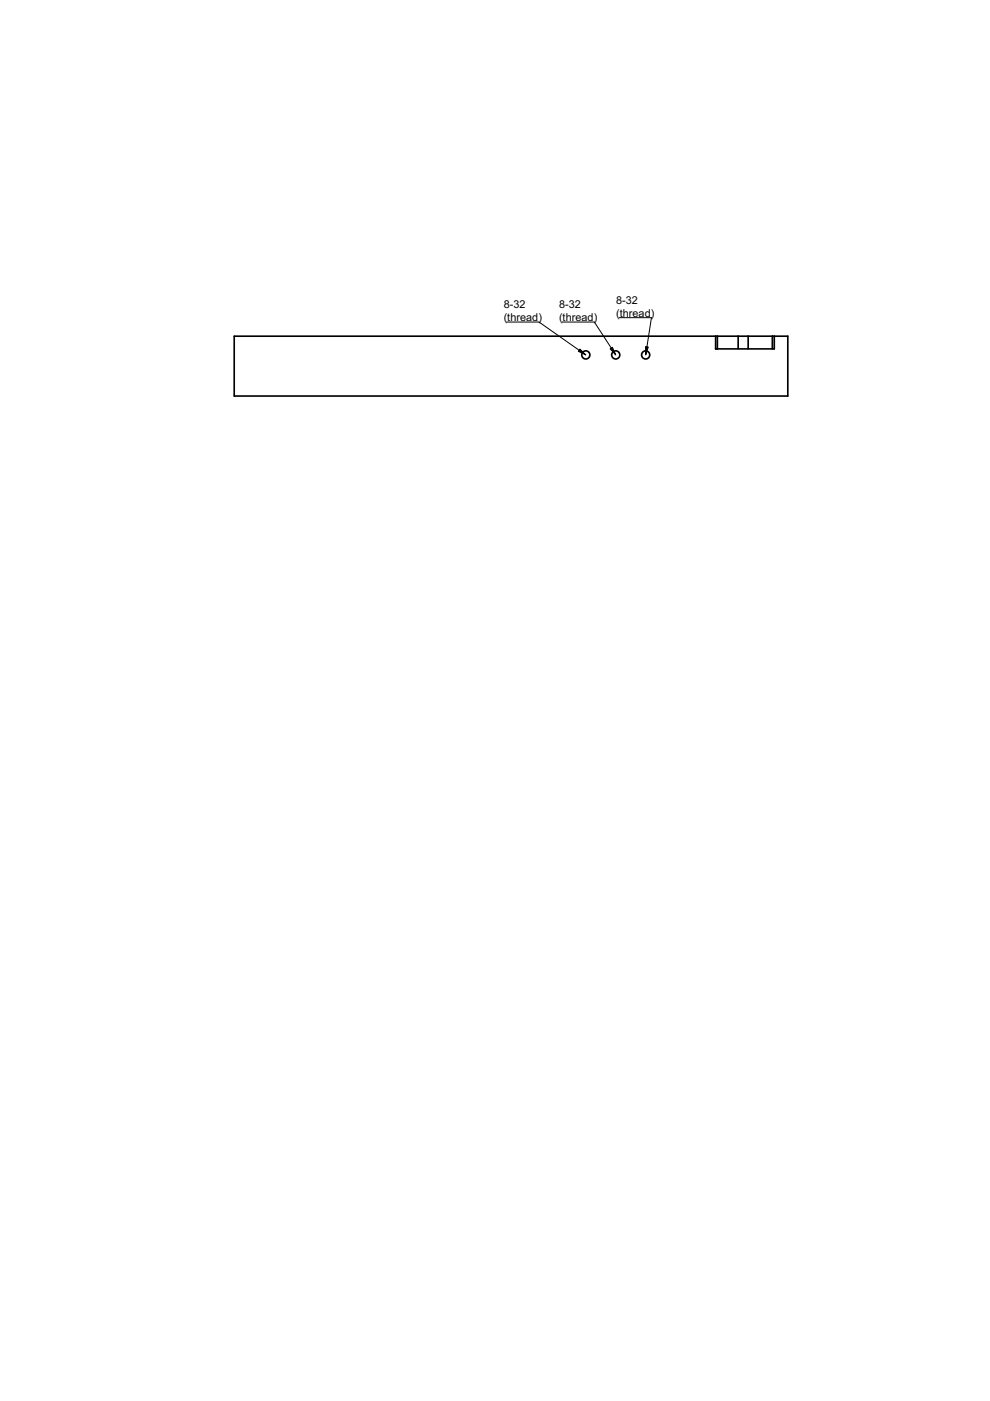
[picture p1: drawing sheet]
<svg xmlns="http://www.w3.org/2000/svg" width="210mm" height="297mm" viewBox="0 0 210 297" stroke-linecap="round" stroke-linejoin="round" font-family="sans-serif">
<g fill="none" stroke="#000" stroke-width=".35">
<path d="M49.7 71.3h117.3v12.7h-117.3zM151.7 71.3v2.7h12.5v-2.7M152.1 71.3v2.7M156.5 71.3v2.7M158.6 71.3v2.7M163.8 71.3v2.7"/>
<circle cx="124.2" cy="75.3" r=".86"/>
<circle cx="130.6" cy="75.3" r=".86"/>
<circle cx="136.9" cy="75.3" r=".86"/>
</g>
<path d="M107.4 68.3h6.9l9.9 7M108.3 77.6h.1M119.2 68.3h6.8l4.6 7M131.3 67.4h6.8l-1.2 7.9" fill="none" stroke="#000" stroke-width=".21"/>
<path d="M122.9 74l1.3 1.3-1.6-.8zM129.4 73.9l.4-.3 .8 1.7zM136.9 73.5l.6 .1-.6 1.7z" fill="#000" stroke="#000" stroke-width=".21"/>
<g font-size="2.3">
<text x="106.8" y="65.4">8-32</text>
<text x="118.5" y="65.4">8-32</text>
<text x="130.6" y="64.5">8-32</text>
<text x="106.8" y="68.1">(thread)</text>
<text x="118.5" y="68.1">(thread)</text>
<text x="130.6" y="67.2">(thread)</text>
</g>
</svg>
